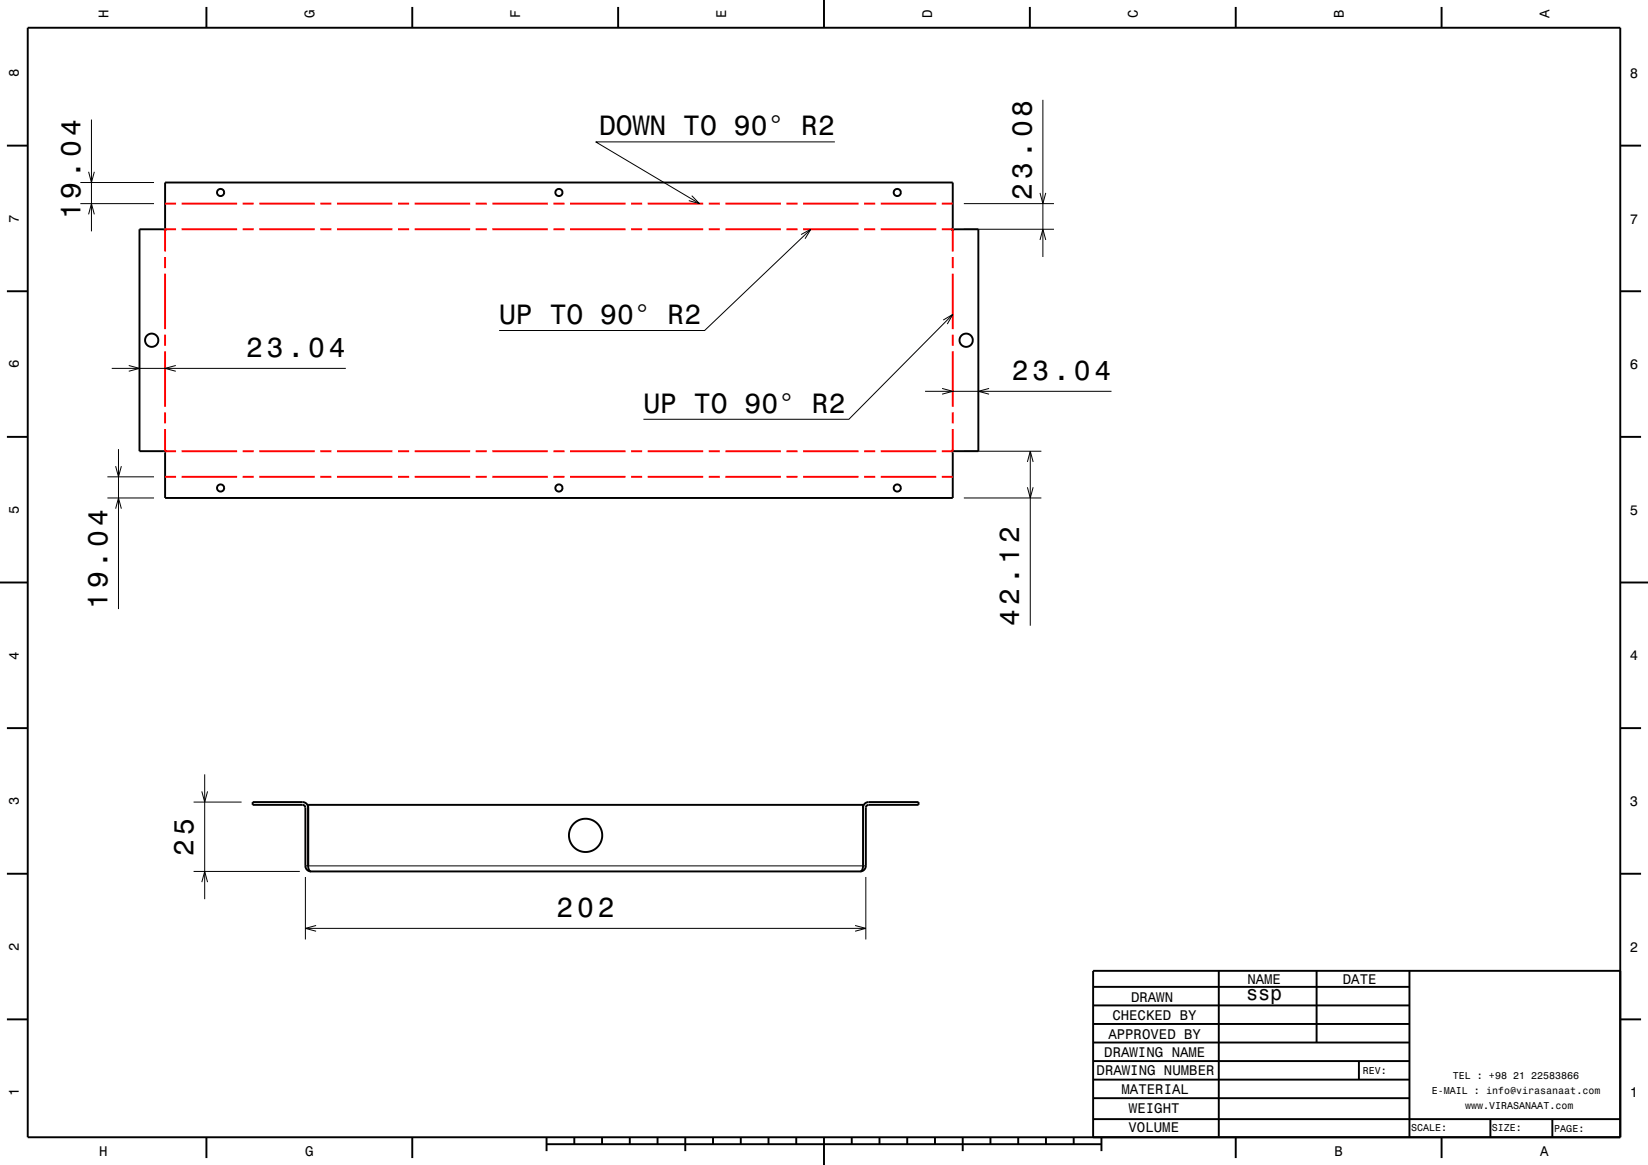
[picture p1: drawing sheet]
<svg xmlns="http://www.w3.org/2000/svg" width="297mm" height="210mm" viewBox="0 0 297 210" stroke-linecap="round" stroke-linejoin="round" font-family="sans-serif">
<g fill="none" stroke="#000" stroke-width=".18">
<path d="M187.9 18v28.3M14.5 36.7h13.3M14.5 32.9h13.3M16 38.6l.5-1.9 .5 1.9M16 31l.5 1.9 .5-1.9M16.5 21.6v20.1M124.7 35.3l1.4 1.4-2-.5M150.5 25.6h-43.1l18.7 11.1M173.7 36.7h16.2M187.4 34.8l.5 1.9 .6-1.9M144.4 42.3l1.7-1-1 1.7M146.1 41.3l-19.1 18.3h-37"/>
<path d="M170 57.7l1.7-1-1 1.7M171.7 56.7l-18.7 18.9h-37M173.7 41.3h16.2M187.4 43.3l.5-2 .6 2M20.1 66.4h42.2M23.2 65.9l1.9 .5-1.9 .5M31.7 65.9l-2 .5 2 .5M166.7 70.5h33.6M169.8 70l1.9 .5-1.9 .6M178.3 70l-2 .5 2 .6M19.4 89.8h8.4M19.4 86h8.4"/>
<path d="M20.8 84l.6 2 .5-2M20.8 91.7l.6-1.9 .5 1.9M21.4 81v28.8M173.7 89.8h14M173.7 81.3h14M185.2 83.3l.5-2 .5 2M185.2 87.8l.5 2 .5-2M185.7 81.3v31.5M36.9 139.6v22.5M34.9 157.1h19.1M34.9 144.6h8.6M36.4 159l.5-1.9 .5 1.9"/>
<path d="M36.4 142.7l.5 1.9 .5-1.9M55 158.1v11.2M55 156.1h101M156 158.1v11.2M55 167.3h101M57 166.8l-2 .5 2 .6M154.1 166.8l1.9 .5-1.9 .6"/>
</g>
<g fill="none" stroke="#000" stroke-width=".35">
<path d="M5 5h287v200h-287zM37.2 1.3v3.7M74.3 1.3v3.7M111.4 1.3v3.7M148.5 0v5M185.6 1.3v3.7M222.7 1.3v3.7M259.8 1.3v3.7M1.2 26.3h3.8M29.8 32.9h141.9v8.2l-.2 .4 .4-.2h4.4v40h-4.4l-.4-.2 .2 .4v8.3h-141.9v-8.3l.2-.4-.5 .2h-4.4v-40h4.4l.5 .2-.2-.4zM292 26.3h3.8M1.2 52.5h3.8"/>
<path d="M292 52.5h3.8M1.2 78.8h3.8M292 78.8h3.8M0 105h5M292 105h5M1.2 131.3h3.8M292 131.3h3.8M1.2 157.5h3.8M55.5 145.6l-.2-.7-.7-.3h-9.1v.5h9a.5 .5 0 0 1 .5 .5v10.5l.3 .7 .7 .3M56 157.1h99M56 157.1l-.3-.3-.2-.6v-11.1h100v11.1l-.1 .6-.4 .3M155.5 145.6l.4-.7 .6-.3h9v.5h-9a.5 .5 0 0 0-.5 .5v10.6l-.3 .6-.7 .3"/>
<path d="M292 157.5h3.8M197 177.9h57M219.6 174.9v30M237.3 175v12.9M254 175v30M292 175h-95v30M1.2 183.8h3.8M197 181.2h57M197 184.6h57M197 187.9h57M197 191.3h57M197 194.6h57"/>
<path d="M197 198h57M244.9 191.3v3.3M292 183.8h3.8M37.2 205v3.8M74.3 205v3.8M98.5 206.3h100M98.5 205v2.5M103.5 205v1.3M108.5 205v1.3M113.5 205v1.3M118.5 205v1.3M123.5 205v2.5"/>
<path d="M128.5 205v1.3M133.5 205v1.3M138.5 205v1.3M143.5 205v1.3M148.5 205v5M153.5 205v1.3M158.5 205v1.3M163.5 205v1.3M168.5 205v1.3M173.5 205v2.5M178.5 205v1.3M183.5 205v1.3"/>
<path d="M188.5 205v1.3M193.5 205v1.3M197 201.7h95M198.5 205v2.5M222.7 205v3.8M259.8 205v3.8M268.6 201.7v3.3M279.8 201.8v3.2"/>
<circle cx="39.8" cy="34.7" r=".65"/>
<circle cx="100.7" cy="34.7" r=".65"/>
<circle cx="161.7" cy="34.7" r=".65"/>
<circle cx="27.3" cy="61.3" r="1.2"/>
<circle cx="174.1" cy="61.3" r="1.2"/>
<circle cx="39.8" cy="88" r=".65"/>
<circle cx="100.7" cy="88" r=".65"/>
<circle cx="161.7" cy="88" r=".65"/>
<circle cx="105.5" cy="150.6" r="3"/>
</g>
<g fill="none" stroke="#f00" stroke-width=".35">
<path d="M29.8 36.7h1.9M32.7 36.7h10M43.7 36.7h2M46.7 36.7h10M57.7 36.7h2M60.7 36.7h10M71.7 36.7h2M74.7 36.7h10M85.7 36.7h2M88.7 36.7h10M99.7 36.7h2M102.7 36.7h10"/>
<path d="M113.7 36.7h2M116.7 36.7h10M127.7 36.7h2M130.7 36.7h10M141.7 36.7h2M144.7 36.7h10M155.7 36.7h2M158.7 36.7h10M169.7 36.7h2M29.7 46.3v2M29.7 49.3v10M31.7 41.3h-1.9l-.1 4"/>
<path d="M32.7 41.3h10M43.7 41.3h2M46.7 41.3h10M57.7 41.3h2M60.7 41.3h10M71.7 41.3h2M74.7 41.3h10M85.7 41.3h2M88.7 41.3h10M99.7 41.3h2M102.7 41.3h10M113.7 41.3h2"/>
<path d="M116.7 41.3h10M127.7 41.3h2M130.7 41.3h10M141.7 41.3h2M144.7 41.3h10M155.7 41.3h2M158.7 41.3h10M169.7 41.3h2v4M171.7 46.3v2M171.7 49.3v10M29.7 77.3l.1 4h1.9M29.7 60.3v2"/>
<path d="M29.7 63.3v10M29.7 74.3v2M171.7 77.3v4h-2M171.7 60.3v2M171.7 63.3v10M171.7 74.3v2M29.8 86h1.9M32.7 81.3h10M32.7 86h10M43.7 81.3h2M43.7 86h2M46.7 81.3h10"/>
<path d="M46.7 86h10M57.7 81.3h2M57.7 86h2M60.7 81.3h10M60.7 86h10M71.7 81.3h2M71.7 86h2M74.7 81.3h10M74.7 86h10M85.7 81.3h2M85.7 86h2M88.7 81.3h10"/>
<path d="M88.7 86h10M99.7 81.3h2M99.7 86h2M102.7 81.3h10M102.7 86h10M113.7 81.3h2M113.7 86h2M116.7 81.3h10M116.7 86h10M127.7 81.3h2M127.7 86h2M130.7 81.3h10"/>
<path d="M130.7 86h10M141.7 81.3h2M141.7 86h2M144.7 81.3h10M144.7 86h10M155.7 81.3h2M155.7 86h2M158.7 81.3h10M158.7 86h10M169.7 86h2"/>
</g>
<g font-size="5">
<text x="108" y="24.4">DOWN TO 90° R2</text>
<text x="185.9" y="36" transform="rotate(-90 185.9 36)">23.08</text>
<text x="14.5" y="39.5" transform="rotate(-90 14.5 39.5)">19.04</text>
<text x="90" y="58.4">UP TO 90° R2</text>
<text x="44.3" y="64.4">23.04</text>
<text x="182.3" y="68.5">23.04</text>
<text x="116" y="74.4">UP TO 90° R2</text>
<text x="19.4" y="109.8" transform="rotate(-90 19.4 109.8)">19.04</text>
<text x="183.7" y="112.8" transform="rotate(-90 183.7 112.8)">42.12</text>
<text x="34.9" y="154.2" transform="rotate(-90 34.9 154.2)">25</text>
<text x="100.3" y="165.3">202</text>
</g>
<text font-size="3.6" x="224.6" y="180.3">ssp</text>
<g font-size="2.5">
<text x="19.6" y="3.3" transform="rotate(-90 19.6 3.3)">H</text>
<text x="56.7" y="3.3" transform="rotate(-90 56.7 3.3)">G</text>
<text x="93.8" y="3.3" transform="rotate(-90 93.8 3.3)">F</text>
<text x="130.9" y="3.3" transform="rotate(-90 130.9 3.3)">E</text>
<text x="168" y="3.3" transform="rotate(-90 168 3.3)">D</text>
<text x="205.1" y="3.3" transform="rotate(-90 205.1 3.3)">C</text>
<text x="242.2" y="3.3" transform="rotate(-90 242.2 3.3)">B</text>
<text x="279.3" y="3.3" transform="rotate(-90 279.3 3.3)">A</text>
<text x="3.4" y="13.9" transform="rotate(-90 3.4 13.9)">8</text>
<text x="293.7" y="14">8</text>
<text x="3.4" y="40.1" transform="rotate(-90 3.4 40.1)">7</text>
<text x="293.7" y="40.3">7</text>
<text x="3.4" y="66.4" transform="rotate(-90 3.4 66.4)">6</text>
<text x="293.7" y="66.5">6</text>
<text x="3.4" y="92.6" transform="rotate(-90 3.4 92.6)">5</text>
<text x="293.7" y="92.8">5</text>
<text x="3.4" y="118.9" transform="rotate(-90 3.4 118.9)">4</text>
<text x="293.7" y="119">4</text>
<text x="3.4" y="145.1" transform="rotate(-90 3.4 145.1)">3</text>
<text x="293.7" y="145.3">3</text>
<text x="3.4" y="171.4" transform="rotate(-90 3.4 171.4)">2</text>
<text x="293.7" y="171.5">2</text>
<text x="224.8" y="177.3">NAME</text>
<text x="242" y="177.3">DATE</text>
<text x="200.5" y="183.9">CHECKED BY</text>
<text x="203.8" y="180.5">DRAWN</text>
<text x="199" y="190.6">DRAWING NAME</text>
<text x="199.7" y="187.2">APPROVED BY</text>
<text x="3.4" y="197.6" transform="rotate(-90 3.4 197.6)">1</text>
<text x="197.6" y="193.8">DRAWING NUMBER</text>
<text x="202.1" y="197.2">MATERIAL</text>
<text x="293.7" y="197.8">1</text>
<text x="203.5" y="200.6">WEIGHT</text>
<text x="17.9" y="208.4">H</text>
<text x="55" y="208.4">G</text>
<text x="203.4" y="204.1">VOLUME</text>
<text x="240.5" y="208.4">B</text>
<text x="277.6" y="208.4">A</text>
</g>
<g font-size="1.8">
<text x="245.6" y="193.6">REV:</text>
<text x="258" y="197.2">E-MAIL : info@virasanaat.com</text>
<text x="261.8" y="194.6">TEL : +98 21 22583866</text>
<text x="254.3" y="203.9">SCALE:</text>
<text x="264" y="199.9">www.VIRASANAAT.com</text>
<text x="268.8" y="203.9">SIZE:</text>
<text x="280.1" y="204">PAGE:</text>
</g>
</svg>
